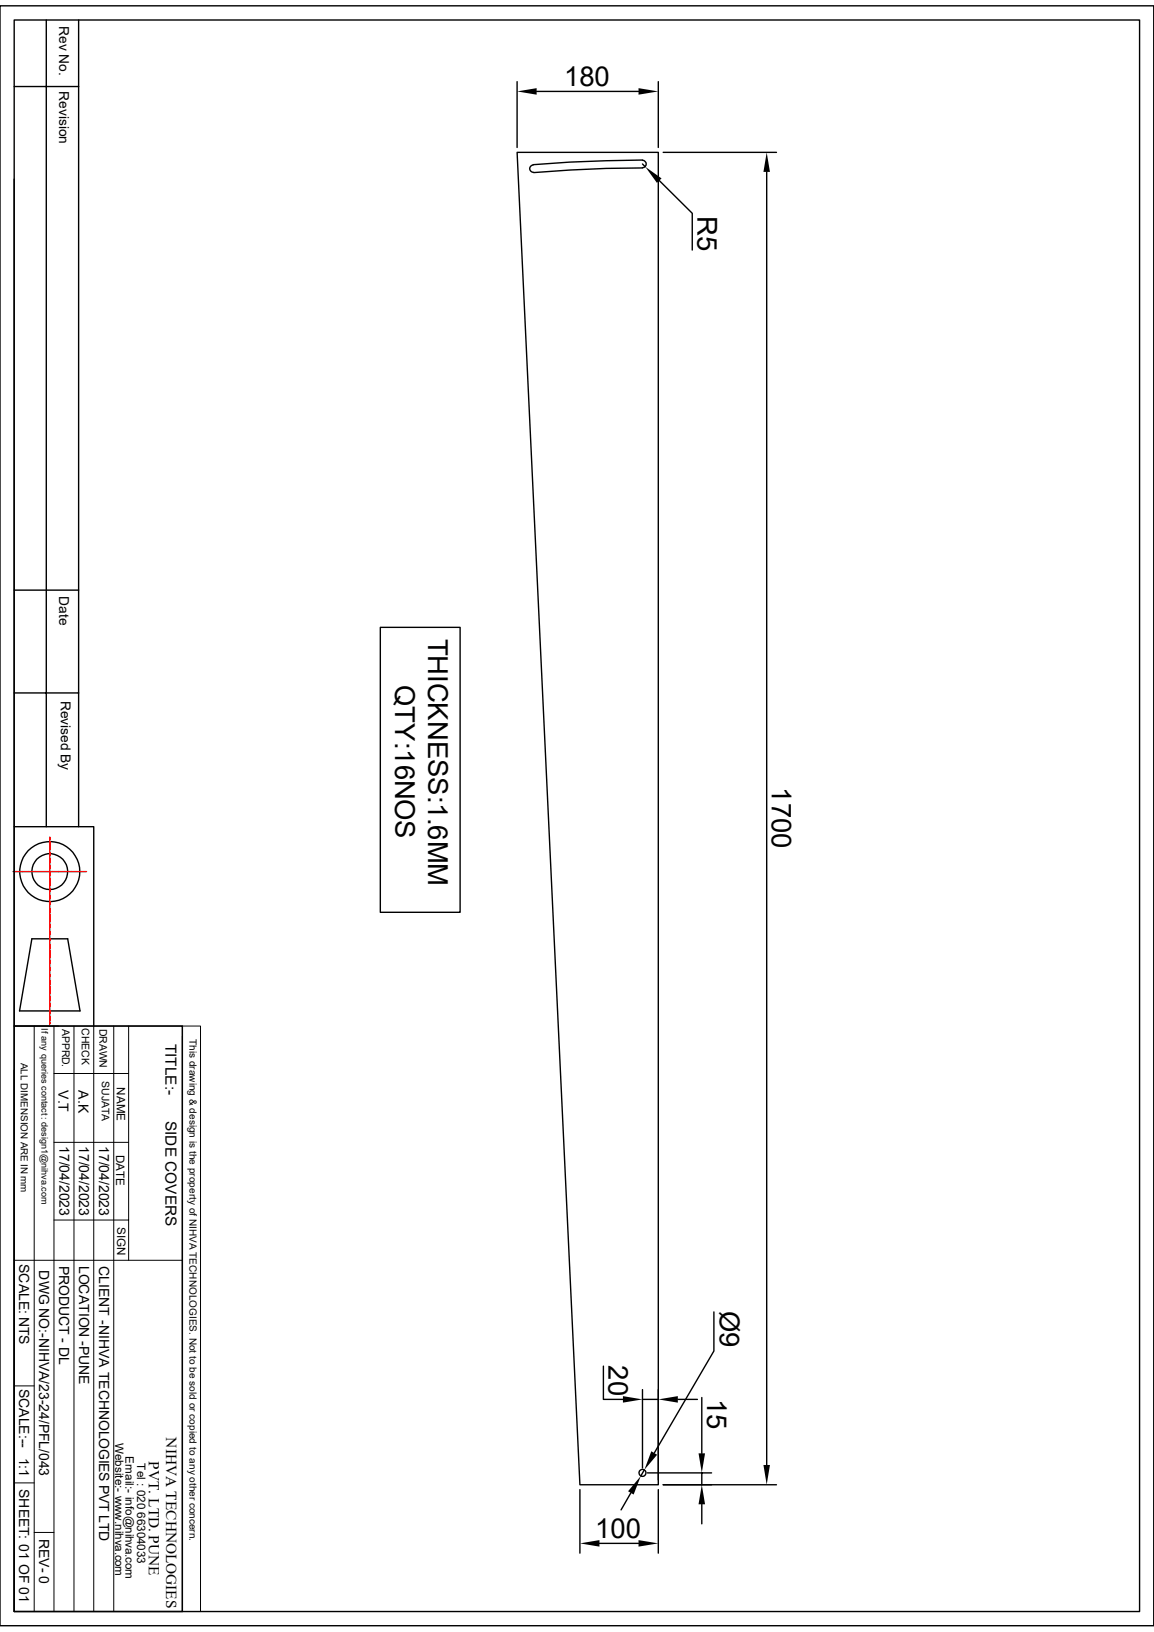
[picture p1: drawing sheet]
<svg xmlns="http://www.w3.org/2000/svg" width="210mm" height="297mm" viewBox="0 0 210 297" stroke-linecap="round" stroke-linejoin="round" font-family="sans-serif">
<g fill="none" stroke="#000" stroke-width=".25">
<path d="M0 1.1h210v294.8h-210zM2.6 3.6h204.8v289.7h-204.8zM2.6 15.7h11.7M8.4 3.6v146.9M14.3 3.6v146.9M94.1 14.9v11.9M97.7 16.6h18.5M119.8 14.9v11.9M2.6 32.6v117.9h14.5v36.2M94.1 27.7h25.7v242.5h-14.3zM97 30a.68 .68 0 0 0-.6 .7 .68 .68 0 0 0 .7 .7M116.9 29.2a.68 .68 0 0 1 .7 .6 .68 .68 0 0 1-.7 .7"/>
<path d="M116.9 29.1l-13.3 .4-6.6 .5M116.9 30.6h-6.6l-13.2 .8M116.9 29.8l.5 .6M120 32.9l6 5.9v6.7M120.7 27.7h20.6M139.5 31.3v235.3M2.6 107.4h11.7M69.2 114.2h14.5v51.8h-14.5zM2.6 126.1h11.7M2.6 150.5v36.2M5.8 170.9h6.5l2.3 13.1h-11zM2.6 186.7h30.6v106.6h-30.6z"/>
<path d="M2.6 194.8v98.5M129.9 238.8v7.1l-10.8 18.5M109.8 248.6v6.1h3.6M116.9 252.9v14.3M116.9 254.7h2.9M119.8 252.9v16.4M123.4 254.7h3.5M127.7 254.3v10.2M105.5 271.1v11.6M114.8 271.7l-1.8 3.1M117.3 267.5l-.7 1.1M117.8 268.1h11.7"/>
<path d="M119.8 271.1v11.6M127.7 268.1v2.1M127.7 273.8v3.5M141.3 270.2h-20.6M109.1 280.9h7.1"/>
<circle cx="9.1" cy="158.6" r="5.5"/>
<circle cx="9.1" cy="158.6" r="3.3"/>
<circle cx="116.9" cy="268" r=".64"/>
</g>
<g fill="none" stroke="#000" stroke-width=".18">
<path d="M2.6 186.7h30.6M6.2 186.7v106.6M9.8 195.4h13.6M9.8 186.7v106.6M13.5 186.7v106.6M17.1 186.7v106.6M20.7 186.7v106.6M23.4 186.7v42.7M33.2 186.7h3.3v106.6h-3.3zM33.2 188.6v104.7M9.8 207.9h13.6M2.6 229.4h30.6"/>
<path d="M9.8 222h13.6M2.6 252.2h3.6M2.6 269.9h3.6M6.2 278.9h3.6"/>
</g>
<g fill="none" stroke="#f00" stroke-width=".25">
<path d="M3.2 158.6h-.8M3.3 158.6h1.6M4.9 158.6h1.1M6.1 158.6h.2M6.3 158.6h.9M7.2 158.6h.3M7.5 158.6h.8M8.3 158.6h.3M9.1 152.4v.4M9.1 153.2v.7M9.1 154v.8M9.1 155.2v.7"/>
<path d="M9.1 156.3v.8M9.1 157.4v.8M9.1 159.7v.8M9.1 152.8h.1M9.1 154h.1M9.1 155.1h.1M9.1 156.3h.1M9.1 159.4h.1M9.1 152.9v.2M9.1 154.8v.3M9.1 156v.2M9.1 157.1v.3"/>
<path d="M9.1 158.2v1.1M9.1 159.4v.3M9.8 158.6h-1.1M9.8 158.6h1.6M11.5 158.6h.2M11.8 158.6h.8M12.6 158.6h.3M12.9 158.6h.8M13.8 158.6h.3M14.1 158.6h.8M14.9 158.6h.3M15.2 158.6h.5"/>
<path d="M9.1 170.6v1.1M9.1 174.8v1.1M9.1 160.6v.7M9.1 161.7v.8M9.1 164v.8M9.1 165.1v.8M9.1 166.3v.7M9.1 168.3v.7M9.1 169.4v.8M9.1 171.7v.8M9.1 172.8v.8M9.1 173.7v.8"/>
<path d="M9.1 176v.7M9.1 177.1v.8M9.1 178.3v.7M9.1 179.4v.8M9.1 160.5h.1M9.1 161.7h.1M9.1 165.9h.1M9.1 168.2h.1M9.1 172.5h.1M9.1 173.7h.1M9.1 174.8h.1M9.1 179.1h.1"/>
<path d="M9.1 161.4v.2M9.1 162.5v1.1M9.1 163.7v.3M9.1 164.8v.3M9.1 166v.2M9.1 167.9v.3M9.1 169.1v.3M9.1 170.2v.3M9.1 172.6v.2M9.1 174.5v.3M9.1 176.8v.3M9.1 177.9v.3"/>
<path d="M9.1 179.1v.3M9.1 167.1v.8M9.1 180.3v.7M9.1 181.4v.8M9.1 182.5v.8M9.1 183.7v.7M9.1 184.8v.8M9.1 180.2h.1M9.1 181.4h.1M9.1 184.5h.1M9.1 185.6h.1M9.1 181.1v.2"/>
<path d="M9.1 182.2v.3M9.1 183.3v.3M9.1 184.5v.3M9.1 185.7v.2M9.1 186v.4"/>
</g>
<g fill="#000">
<path d="M94.1 16.6l3.6-.6v1.2zM116.2 16l3.6 .6-3.6 .6zM117.4 30.4l3 2.1-.9 .8zM139.5 27.7l.6 3.6h-1.2zM113.4 254.1l3.5 .6-3.5 .6zM119.8 254.7l3.6-.6v1.2zM116.6 268.6l-1.3 3.4-1-.6zM118.5 264.1l1.1 .7-2.3 2.7zM127.7 270.2l.6 3.6h-1.2zM127.1 264.5h1.2l-.6 3.6zM138.9 266.6h1.2l-.6 3.6zM105.5 280.9l3.6-.6v1.2z"/>
<path d="M116.2 280.3l3.6 .6-3.6 .6z"/>
</g>
<g font-size="5">
<text x="102.7" y="15.7">180</text>
<text x="126.9" y="39.3" transform="rotate(90 126.9 39.3)">R5</text>
<text x="77.9" y="116.2" transform="rotate(90 77.9 116.2)">THICKNESS:1.6MM</text>
<text x="71.9" y="124.7" transform="rotate(90 71.9 124.7)">QTY:16NOS</text>
<text x="140.5" y="143.3" transform="rotate(90 140.5 143.3)">1700</text>
<text x="131" y="238.5" transform="rotate(90 131 238.5)">Ø9</text>
<text x="110.7" y="248.5" transform="rotate(90 110.7 248.5)">20</text>
<text x="128.7" y="254.7" transform="rotate(90 128.7 254.7)">15</text>
<text x="108.3" y="279.9">100</text>
</g>
<g font-size="2.8">
<text x="30.1" y="190" transform="rotate(90 30.1 190)">TITLE:-</text>
<text x="30.1" y="204" transform="rotate(90 30.1 204)">SIDE COVERS</text>
<text x="30.3" y="261.6" transform="rotate(90 30.3 261.6)">NIHVA TECHNOLOGIES</text>
<text x="27.1" y="265.9" transform="rotate(90 27.1 265.9)">PVT. LTD. PUNE</text>
</g>
<g font-size="2.5">
<text x="10.8" y="4.7" transform="rotate(90 10.8 4.7)">Rev No.</text>
<text x="10.8" y="16.6" transform="rotate(90 10.8 16.6)">Revision</text>
<text x="10.8" y="108.5" transform="rotate(90 10.8 108.5)">Date</text>
<text x="11" y="127.5" transform="rotate(90 11 127.5)">Revised By</text>
<text x="10.7" y="198.4" transform="rotate(90 10.7 198.4)">V.T</text>
<text x="14.3" y="198.4" transform="rotate(90 14.3 198.4)">A.K</text>
<text x="10.8" y="208.6" transform="rotate(90 10.8 208.6)">17/04/2023</text>
<text x="14.4" y="208.6" transform="rotate(90 14.4 208.6)">17/04/2023</text>
<text x="18.1" y="208.6" transform="rotate(90 18.1 208.6)">17/04/2023</text>
<text x="3.5" y="230" transform="rotate(90 3.5 230)">SCALE: NTS</text>
<text x="7.2" y="231.2" transform="rotate(90 7.2 231.2)">DWG NO:-NIHVA/23-24/PFL/043</text>
<text x="10.8" y="230.3" transform="rotate(90 10.8 230.3)">PRODUCT - DL</text>
<text x="14.4" y="230.3" transform="rotate(90 14.4 230.3)">LOCATION -PUNE</text>
<text x="18" y="230.4" transform="rotate(90 18 230.4)">CLIENT -NIHVA TECHNOLOGIES PVT LTD</text>
<text x="3.5" y="252.7" transform="rotate(90 3.5 252.7)">SCALE:--</text>
<text x="3.5" y="265.3" transform="rotate(90 3.5 265.3)">1:1</text>
<text x="3.5" y="271" transform="rotate(90 3.5 271)">SHEET: 01 OF 01</text>
<text x="7.2" y="280" transform="rotate(90 7.2 280)">REV- 0</text>
</g>
<g font-size="2.1">
<text x="21.3" y="197.9" transform="rotate(90 21.3 197.9)">NAME</text>
<text x="21.1" y="210.1" transform="rotate(90 21.1 210.1)">DATE</text>
<text x="21.3" y="223.3" transform="rotate(90 21.3 223.3)">SIGN</text>
<text x="21" y="262.6" transform="rotate(90 21 262.6)">Website:- www.nihva.com</text>
<text x="22.9" y="265" transform="rotate(90 22.9 265)">Email:- info@nihva.com</text>
<text x="25" y="266.3" transform="rotate(90 25 266.3)">Tel : 020 66304033</text>
</g>
<g font-size="1.9">
<text x="11.3" y="187.2" transform="rotate(90 11.3 187.2)">APPRD.</text>
<text x="14.9" y="187.1" transform="rotate(90 14.9 187.1)">CHECK</text>
<text x="18.1" y="187.2" transform="rotate(90 18.1 187.2)">DRAWN</text>
<text x="18.5" y="196.8" transform="rotate(90 18.5 196.8)">SUJATA</text>
</g>
<g font-size="1.8">
<text x="34.5" y="189.1" transform="rotate(90 34.5 189.1)">This drawing &amp; design is the property of NIHVA TECHNOLOGIES. Not to be sold or copied to any other concern.</text>
<text x="3.8" y="193.4" transform="rotate(90 3.8 193.4)">ALL DIMENSION ARE IN mm</text>
</g>
<text font-size="1.7" x="7.5" y="187.2" transform="rotate(90 7.5 187.2)">If any queries contact : design1@nihva.com</text>
</svg>
